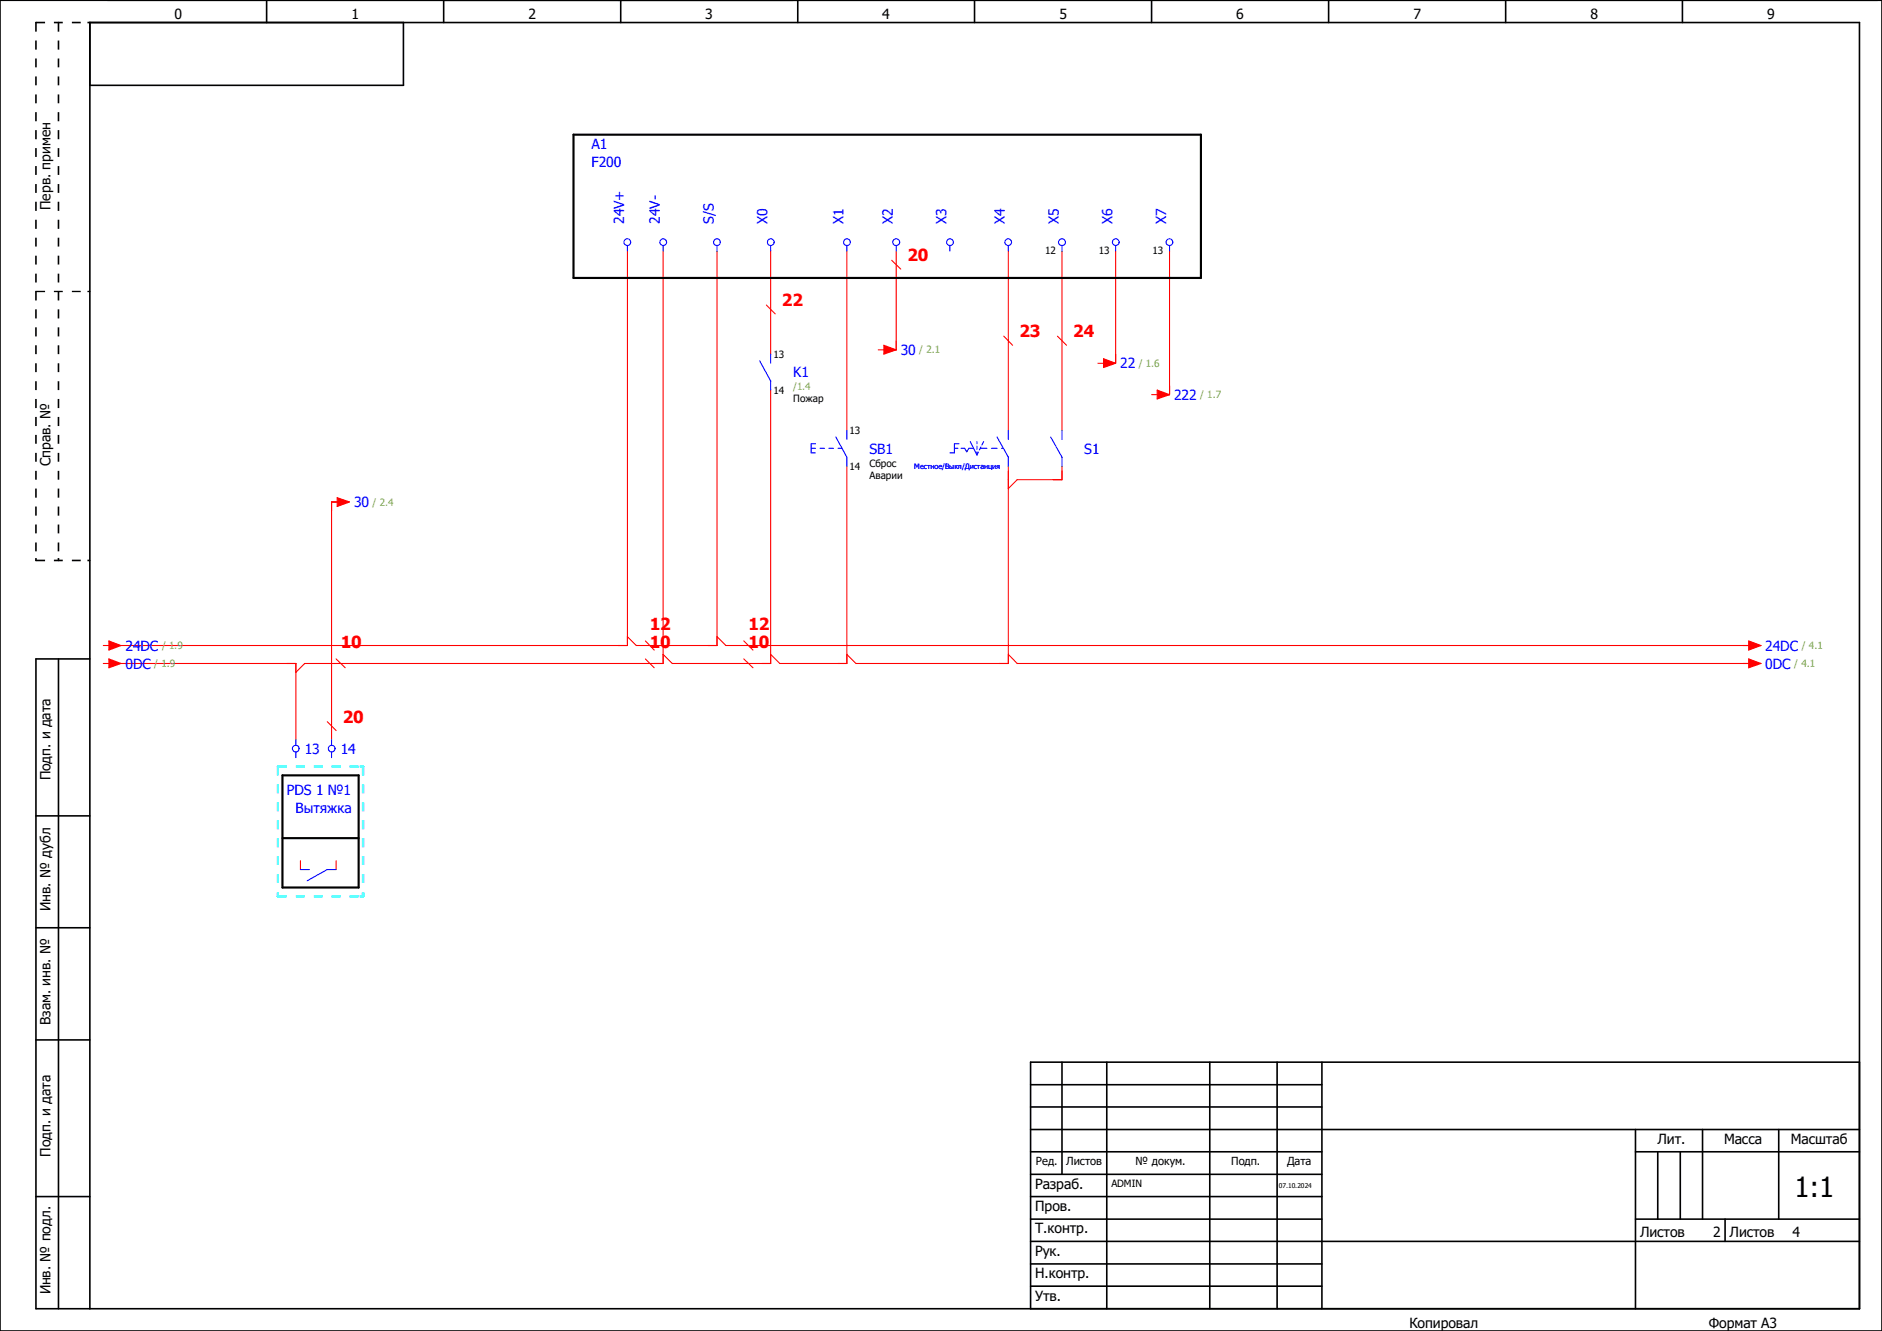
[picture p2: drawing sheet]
<svg xmlns="http://www.w3.org/2000/svg" width="297mm" height="210mm" viewBox="0 0 297 210" stroke-linecap="round" stroke-linejoin="round" font-family="sans-serif">
<path d="M210.1 -.1l-210.1 210.2M0 160.4l70.2 49.6M0 210v.1" fill="none" stroke="#fff" stroke-width=".16"/>
<g fill="none" stroke="#000" stroke-width=".25">
<path d="M0 0h297v210h-297zM42.1 0v3.6M63.7 3.6v9.9h-49.5M70 0v3.6M98 0v3.6M125.9 0v3.6M153.8 0v3.6M181.7 0v3.6M209.7 0v3.6M237.6 0v3.6M265.5 0v3.6M9.2 104v102.5"/>
<path d="M14.2 104h-8.5v102.5h287.8v-202.9h-279.3v202.9M5.7 128.7h8.5M5.7 146.4h8.5M5.7 164.1h8.5M162.6 178.2h130.9M162.6 171.2h46M162.6 174.7h46M167.6 167.6v17.7M174.7 167.6v38.9M190.9 167.6v38.9M201.5 167.6v38.9M208.6 167.6v38.9"/>
<path d="M258.1 178.2v28.3M268.7 178.2v14.2M280.7 178.2v14.2M293.5 167.6h-130.9v38.9M5.7 188.8h8.5M162.6 188.8h46M162.6 195.9h130.9M162.6 181.7h46M162.6 185.3h46M162.6 199.4h46M162.6 192.4h46M258.1 181.7h35.4"/>
<path d="M258.1 192.4h35.4M261.6 181.7v10.7M265.2 181.7v10.7M272.2 192.4v3.5M162.6 202.9h46"/>
</g>
<g fill="#000">
<path d="M13.8 3.4h.4l.1 .2-.5 .1zM13.8 45.9h.5v.2h-.5zM5.5 88.1h.3v.3l-.1 .2-.2-.2zM9.1 88.1h.3v.3l-.2 .2-.1-.2zM13.8 88.3h.4l.1 .2-.5 .1z"/>
<path d="M5.6 3.5l-.1 1.5h.3v-1.4zM5.5 6.4v1.4h.3v-1.4zM5.5 9.2v1.4h.3v-1.4zM5.5 12.1v1.4h.3v-1.4zM5.5 14.9v1.4h.3v-1.4zM5.5 17.7v1.4h.3v-1.4zM5.5 20.5v1.5h.3v-1.5zM5.5 23.4v1.4h.3v-1.4zM5.5 26.2v1.4h.3v-1.4zM5.5 29v1.4h.3v-1.4zM5.5 31.8v1.5h.3v-1.5zM5.5 34.7v1.4h.3v-1.4zM5.5 37.5v1.4h.3v-1.4zM5.5 40.3v1.4h.3v-1.4zM5.5 43.2v1.4h.3v-1.4zM5.5 46v1.4h.3v-1.4zM5.5 48.8v1.4h.3v-1.4zM5.5 51.6v1.5h.3v-1.5zM5.5 54.5v1.4h.3v-1.4zM5.5 57.3v1.4h.3v-1.4zM5.5 60.2v1.4h.3v-1.4zM5.5 62.9v1.5h.3v-1.5zM5.5 65.8v1.4h.3v-1.4zM5.5 68.6v1.4h.3v-1.4zM5.5 71.5v1.4h.3v-1.4zM5.5 74.3v1.4h.3v-1.4zM5.5 77.1v1.4h.3v-1.4zM5.5 79.9v1.5h.3v-1.5zM5.5 82.8v1.4h.3v-1.4zM5.5 85.6v1.4h.3v-1.4z"/>
<path d="M5.6 3.5l.1 .2h1.4v-.3zM8.5 3.4v.3h1.4v-.3zM11.3 3.4v.3h1.4v-.3z"/>
<path d="M9.1 3.5v1.5h.3v-1.4zM9.1 6.4v1.4h.3v-1.4zM9.1 9.2v1.4h.3v-1.4zM9.1 12.1v1.4h.3v-1.4zM9.1 14.9v1.4h.3v-1.4zM9.1 17.7v1.4h.3v-1.4zM9.1 20.5v1.5h.3v-1.5zM9.1 23.4v1.4h.3v-1.4zM9.1 26.2v1.4h.3v-1.4zM9.1 29v1.4h.3v-1.4zM9.1 31.8v1.5h.3v-1.5zM9.1 34.7v1.4h.3v-1.4zM9.1 37.5v1.4h.3v-1.4zM9.1 40.3v1.4h.3v-1.4zM9.1 43.2v1.4h.3v-1.4zM9.1 46v1.4h.3v-1.4zM9.1 48.8v1.4h.3v-1.4zM9.1 51.6v1.5h.3v-1.5zM9.1 54.5v1.4h.3v-1.4zM9.1 57.3v1.4h.3v-1.4zM9.1 60.2v1.4h.3v-1.4zM9.1 62.9v1.5h.3v-1.5zM9.1 65.8v1.4h.3v-1.4zM9.1 68.6v1.4h.3v-1.4zM9.1 71.5v1.4h.3v-1.4zM9.1 74.3v1.4h.3v-1.4zM9.1 77.1v1.4h.3v-1.4zM9.1 79.9v1.5h.3v-1.5zM9.1 82.8v1.4h.3v-1.4zM9.1 85.6v1.4h.3v-1.4z"/>
<path d="M5.6 45.9v.2h1.5v-.2zM8.5 45.9v.2h1.4v-.2zM11.3 45.9v.2h1.4v-.2z"/>
<path d="M5.6 88.3l.1 .3h1.4v-.3zM8.5 88.3v.3h1.4v-.3zM11.3 88.3v.3h1.4v-.3z"/>
</g>
<g fill="none" stroke="#f00" stroke-width=".17">
<path d="M99 39.6v62.3h-81.3M104.6 39.6v65.1h-56.5l-1.4 1.4M113.2 39.6v62.3h-12.8M121.6 39.6v16.3M133.6 39.6v28.3M141.4 39.6v15.6h-1.4M159.1 39.6v28.3M167.6 39.6v28.3M176.1 39.6v17.7h-1.4M184.6 39.6v22.7h-1.5M53.8 79.2h-1.5v37.5M121.6 61.6v43.1h-15.5"/>
<path d="M133.6 73.6v31.1h-10.5M159.1 73.6v31.1h-24M167.6 73.6v2.1h-7.1M17.7 104.7h29v12M114.6 101.9h161.9M160.5 104.7h116M47.4 135.8v1.4h1.4M53 135.8v1.4h-1.4"/>
</g>
<path d="M44.6 122.3h12v17.7h-12zM44.6 132.2h12" fill="none" stroke="#000" stroke-width=".34"/>
<g fill="#0ff">
<path d="M56.8 141.3h.5l.2 .1-.2 .2h-.5z"/>
<path d="M57.1 140.9h.4l-.1 .7h-.2z"/>
<path d="M56.8 120.8h.5l.2 .1-.2 .2h-.5z"/>
<path d="M43.7 140.9h.3v.7h-.3z"/>
<path d="M43.7 141.3v.3h.2h1.4v-.3zM46.7 141.3v.3h1.4v-.3zM49.5 141.3v.3h1.4v-.3zM52.3 141.3v.3h1.5v-.3zM55.2 141.3v.3h1.4v-.3z"/>
<path d="M57.2 120.8l-.1 1.5h.4v-1.4l-.1-.1zM57.1 123.8v1.4h.4v-1.4zM57.1 126.6v1.4h.4v-1.4zM57.1 129.4v1.5h.4v-1.5zM57.1 132.2v1.5h.4v-1.5zM57.1 135.1v1.4h.4v-1.4zM57.1 137.9v1.4h.4v-1.4zM57.1 140.8v.6l.1 .2h.2l.1-.8z"/>
<path d="M43.7 120.8v.1l.2 .2h1.4v-.3zM46.7 120.8v.3h1.4v-.3zM49.5 120.8v.3h1.4v-.3zM52.3 120.8v.3h1.5v-.3zM55.2 120.8v.3h1.4v-.3z"/>
<path d="M43.7 120.8v1.5h.3v-1.4l-.1-.1zM43.7 123.8v1.4h.3v-1.4zM43.7 126.6v1.4h.3v-1.4zM43.7 129.4v1.5h.3v-1.5zM43.7 132.2v1.5h.3v-1.5zM43.7 135.1v1.4h.3v-1.4zM43.7 137.9v1.4h.3v-1.4zM43.7 140.8v.6l.2 .2 .1-.2v-.6z"/>
</g>
<path d="M90.5 21.3h99v22.6h-99z" fill="none" stroke="#000" stroke-width=".34"/>
<g fill="none" stroke="#f00" stroke-width=".17">
<path d="M120.9 48.1l1.4 1.4M140.7 41.1l1.5 1.4M141.4 53.8v1.4h-1.4M158.4 53l1.4 1.5M166.9 53l1.4 1.5M176.1 55.9v1.4h-1.4M159.1 74.3v2.8l1.4-1.4M167.6 74.3v1.4h-1.4M184.6 60.8v1.5h-1.5M51.6 113.9l1.4 1.4M53 104l1.5 1.4M97.6 101.9h1.4v-1.4l1.4 1.4"/>
<path d="M101.9 104l1.4 1.4M101.9 101.1l1.4 1.5M103.3 104.7h1.3v-1.4l1.5 1.4M111.7 101.9h1.5v-1.4l1.4 1.4M117.4 104l1.4 1.4M117.4 101.1l1.4 1.5M120.2 104.7h1.4v-1.4l1.5 1.4M132.2 104.7h1.4v-1.4l1.5 1.4M157.7 104.7h1.4v-1.4l1.4 1.4M276 104l1.9 .7-1.9 .7z"/>
</g>
<g fill="none" stroke="#00f" stroke-width=".17">
<path d="M99 38.7v.9M104.6 38.7v.9M113.2 38.7v.9M121.6 38.7v.9M133.6 38.7v.9M141.4 38.7v.9M149.9 38.7v.9M159.1 38.7v.9M167.6 38.7v.9M176.1 38.7v.9M184.6 38.7v.9M119.9 56.9l1.7 3.2v1.5"/>
<path d="M121.6 55.9v1.4M128 70.7h.7M128.7 70h-.7v1.5h.7M129.4 70.7h.7M130.8 70.7h.7M131.9 69l1.7 3.1v1.5M132.2 70.7h.7M133.6 67.9v1.4M150.6 70.7h.6M151.3 70h-.7v1.5h-.7M151.7 70.7h.5l.4 .6 .3-.6h.7M153.1 69.7l1.1 2.1"/>
<path d="M154.2 69.7v.3M154.2 70.4v.5M154.2 71.3v.5M154.4 71.3l-.2 .5M154.7 70.7h1M154.8 70.5l-.2 .5M155.2 69.7l-.3 .5M156.5 70.7h.9M157.4 69l1.7 3.1v1.5M158.1 70.7h.2M159.1 67.9v1.4M165.8 69l1.8 3.1v1.5"/>
<path d="M167.6 67.9v1.4M46.7 116.7v.9M46.7 118.7v.8M52.3 116.7v.9M52.3 118.7v.8M47.4 137.2h1.4M53 137.2h-1.4l-3.1 1.8"/>
<circle cx="99" cy="38.2" r=".53"/>
<circle cx="104.7" cy="38.2" r=".53"/>
<circle cx="113.1" cy="38.2" r=".53"/>
<circle cx="121.6" cy="38.2" r=".54"/>
<circle cx="133.7" cy="38.2" r=".54"/>
<circle cx="141.4" cy="38.2" r=".54"/>
<circle cx="149.9" cy="38.2" r=".53"/>
<circle cx="159.1" cy="38.2" r=".53"/>
<circle cx="167.6" cy="38.2" r=".54"/>
<circle cx="176.1" cy="38.2" r=".53"/>
<circle cx="184.6" cy="38.2" r=".53"/>
<circle cx="46.7" cy="118.1" r=".53"/>
<circle cx="52.3" cy="118.1" r=".53"/>
</g>
<path d="M276 104l1.9 .7-1.9 .7z" fill="#f00"/>
<path d="M53.2 78.5l2 .7-2 .7zM275.1 104.7h.9" fill="none" stroke="#f00" stroke-width=".17"/>
<path d="M53.2 78.5l2 .7-2 .7z" fill="#f00"/>
<path d="M52.3 79.2h.9M17.2 104l1.9 .7-1.9 .7z" fill="none" stroke="#f00" stroke-width=".17"/>
<path d="M17.2 104l1.9 .7-1.9 .7z" fill="#f00"/>
<path d="M16.3 104.7h.9M17.2 101.1l1.9 .8-1.9 .7z" fill="none" stroke="#f00" stroke-width=".17"/>
<path d="M17.2 101.1l1.9 .8-1.9 .7z" fill="#f00"/>
<path d="M16.3 101.9h.9M276 101.1l1.9 .8-1.9 .7z" fill="none" stroke="#f00" stroke-width=".17"/>
<path d="M276 101.1l1.9 .8-1.9 .7z" fill="#f00"/>
<path d="M139.5 54.5l1.9 .7-1.9 .7zM275.1 101.9h.9" fill="none" stroke="#f00" stroke-width=".17"/>
<path d="M139.5 54.5l1.9 .7-1.9 .7z" fill="#f00"/>
<path d="M138.6 55.2h.9M182.6 61.6l2 .7-2 .6z" fill="none" stroke="#f00" stroke-width=".17"/>
<path d="M182.6 61.6l2 .7-2 .6z" fill="#f00"/>
<path d="M174.2 56.6l1.9 .7-1.9 .7zM181.7 62.3h.9" fill="none" stroke="#f00" stroke-width=".17"/>
<path d="M174.2 56.6l1.9 .7-1.9 .7z" fill="#f00"/>
<path d="M173.3 57.3h.9" fill="none" stroke="#f00" stroke-width=".17"/>
<text font-size="4.4" x="283.2" y="188.8">1:1</text>
<g font-size="2.6" fill="#f00">
<text x="143.2" y="41.1">20</text>
<text x="123.4" y="48.2">22</text>
<text x="160.9" y="53.2">23</text>
<text x="169.4" y="53.2">24</text>
<text x="102.5" y="99.5">12</text>
<text x="118.1" y="99.5">12</text>
<text x="53.8" y="102.3">10</text>
<text x="102.5" y="102.3">10</text>
<text x="118.1" y="102.3">10</text>
<text x="54.1" y="114">20</text>
</g>
<g font-size="2.2">
<text x="27.5" y="3">0</text>
<text x="55.5" y="3">1</text>
<text x="83.4" y="3">2</text>
<text x="111.3" y="3">3</text>
<text x="139.2" y="3">4</text>
<text x="167.2" y="3">5</text>
<text x="195.1" y="3">6</text>
<text x="223.1" y="3">7</text>
<text x="251" y="3">8</text>
<text x="278.9" y="3">9</text>
<text x="8" y="33.1" transform="rotate(-90 8 33.1)">Перв. примен</text>
<text x="8" y="73.6" transform="rotate(-90 8 73.6)">Справ. №</text>
<text x="8" y="123.1" transform="rotate(-90 8 123.1)">Подп. и дата</text>
<text x="8" y="143.8" transform="rotate(-90 8 143.8)">Инв. № дубл</text>
<text x="8" y="161.7" transform="rotate(-90 8 161.7)">Взам. инв. №</text>
<text x="8" y="182.5" transform="rotate(-90 8 182.5)">Подп. и дата</text>
<text x="261.6" y="180.5">Лит.</text>
<text x="272.1" y="180.5">Масса</text>
<text x="282.6" y="180.5">Масштаб</text>
<text x="163.4" y="187.5">Разраб.</text>
<text x="163.4" y="191.1">Пров.</text>
<text x="163.4" y="194.6">Т.контр.</text>
<text x="258.8" y="195.2">Листов</text>
<text x="270.3" y="195.2">2</text>
<text x="273" y="195.2">Листов</text>
<text x="282.9" y="195.2">4</text>
<text x="163.4" y="198.2">Рук.</text>
<text x="163.4" y="201.7">Н.контр.</text>
<text x="8" y="204.3" transform="rotate(-90 8 204.3)">Инв. № подл.</text>
<text x="163.4" y="205.2">Утв.</text>
<text x="222.4" y="209.5">Копировал</text>
<text x="269.7" y="209.5">Формат А3</text>
</g>
<g font-size="2.2" fill="#00f">
<text x="93.3" y="23.6">А1</text>
<text x="93.3" y="26.4">F200</text>
<text x="98.5" y="35.3" transform="rotate(-90 98.5 35.3)">24V+</text>
<text x="104.1" y="35.3" transform="rotate(-90 104.1 35.3)">24V-</text>
<text x="112.6" y="35.3" transform="rotate(-90 112.6 35.3)">S/S</text>
<text x="121.1" y="35.3" transform="rotate(-90 121.1 35.3)">X0</text>
<text x="133.1" y="35.3" transform="rotate(-90 133.1 35.3)">X1</text>
<text x="140.9" y="35.3" transform="rotate(-90 140.9 35.3)">X2</text>
<text x="149.4" y="35.3" transform="rotate(-90 149.4 35.3)">X3</text>
<text x="158.6" y="35.3" transform="rotate(-90 158.6 35.3)">X4</text>
<text x="167.1" y="35.3" transform="rotate(-90 167.1 35.3)">X5</text>
<text x="175.6" y="35.3" transform="rotate(-90 175.6 35.3)">X6</text>
<text x="184.1" y="35.3" transform="rotate(-90 184.1 35.3)">X7</text>
<text x="125.2" y="59.6">K1</text>
<text x="142.2" y="56">30</text>
<text x="176.8" y="58.1">22</text>
<text x="185.3" y="63.1">222</text>
<text x="137.2" y="71.6">SB1</text>
<text x="171.1" y="71.6">S1</text>
<text x="55.9" y="80.1">30</text>
<text x="19.8" y="105.5">0DC</text>
<text x="19.8" y="102.7">24DC</text>
<text x="278.6" y="105.5">0DC</text>
<text x="278.6" y="102.7">24DC</text>
<text x="48.1" y="119">13</text>
<text x="53.8" y="119">14</text>
<text x="45.3" y="125.4">PDS 1 №1</text>
<text x="46.7" y="128.2">Вытяжка</text>
</g>
<g font-size="1.8">
<text x="163.5" y="183.8">Ред.</text>
<text x="168.3" y="183.8">Листов</text>
<text x="179.2" y="183.8">№ докум.</text>
<text x="194.3" y="183.8">Подп.</text>
<text x="203.1" y="183.8">Дата</text>
</g>
<g font-size="1.6">
<text x="164.9" y="40">12</text>
<text x="173.4" y="40">13</text>
<text x="181.9" y="40">13</text>
<text x="122" y="56.5">13</text>
<text x="122" y="62.1">14</text>
<text x="125.2" y="63.5">Пожар</text>
<text x="134.1" y="68.5">13</text>
<text x="134.1" y="74.1">14</text>
<text x="137.2" y="73.6">Сброс</text>
<text x="137.2" y="75.5">Аварии</text>
<text x="175.4" y="187.3">ADMIN</text>
</g>
<g font-size="1.6" fill="#7ca552">
<text x="145.1" y="55.8">/ 2.1</text>
<text x="179.7" y="57.9">/ 1.6</text>
<text x="125.2" y="61.6">/1.4</text>
<text x="189.4" y="62.8">/ 1.7</text>
<text x="58.8" y="79.8">/ 2.4</text>
<text x="24.3" y="105.2">/ 1.9</text>
<text x="25.6" y="102.4">/ 1.9</text>
<text x="283.2" y="105.2">/ 4.1</text>
<text x="284.4" y="102.4">/ 4.1</text>
</g>
<text font-size="1.2" fill="#00f" x="144.3" y="74">Местное/Выкл/Дистанция</text>
<text font-size="1.1" x="201.8" y="187.5">07.10.2024</text>
</svg>
